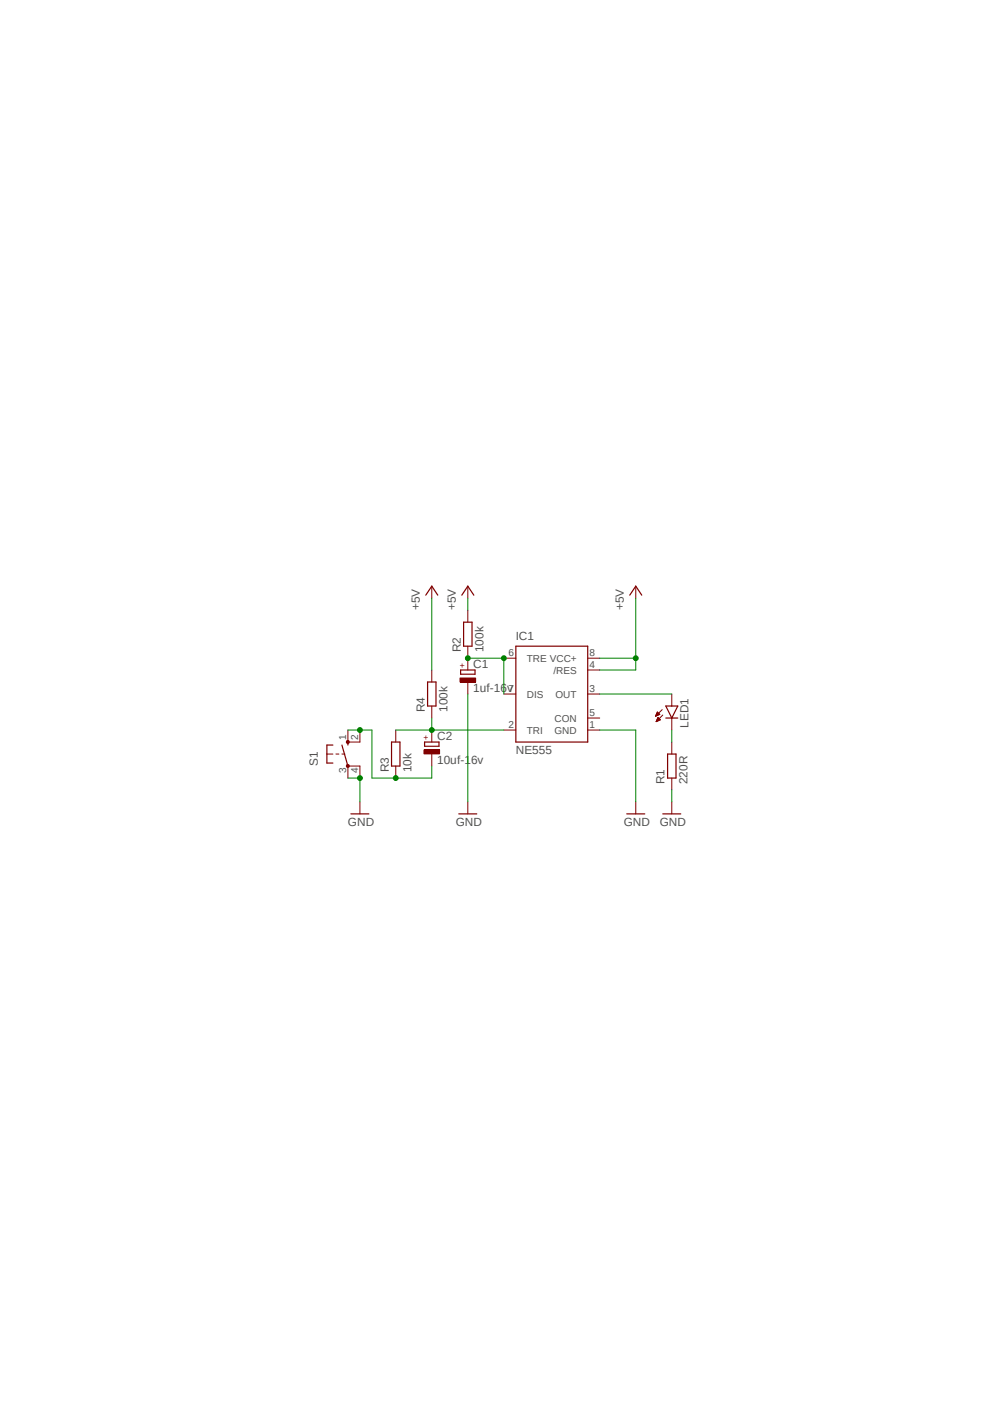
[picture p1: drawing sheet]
<svg xmlns="http://www.w3.org/2000/svg" width="210mm" height="297mm" viewBox="0 0 210 297" stroke-linecap="round" stroke-linejoin="round" font-family="sans-serif">
<path d="M64.6 121.7l81.6 53.7M146.2 121.7l-81.6 53.7" fill="none" stroke="#fff" stroke-width=".21"/>
<path d="M97.7 125.9l1.2-1.9 1.3 1.9M98 131.6h1.8v5.1h-1.8zM109.1 136.7h15.2v20.3h-15.2zM133.2 125.9l1.3-1.9 1.2 1.9M97.4 141.7h3.1v.9h-3.1zM140.8 149.4h2.5l-1.2 2.5zM140.8 151.9h2.5M141.2 159.5h1.8v5.1h-1.8zM132.5 172.2h3.9M140.2 172.2h3.8" fill="none" stroke="#800000" stroke-width=".25"/>
<g fill="none" stroke="#800000" stroke-width=".21">
<path d="M98.9 124v2.5M98.9 129.1v2.5M98.9 136.7v2.5M106.6 139.2h2.5M124.3 139.2h2.5M134.5 124v2.5M106.6 146.8h2.5M106.6 154.4h2.5M124.3 146.8h2.5M124.3 154.4h2.5M124.3 151.9h2.5M124.3 141.7h2.5"/>
<path d="M138.6 151.5h.2M138.7 151.3h.3M138.7 151.3h.5M138.8 151.2h.6M138.8 152.6h.1M138.8 151.1h.7M138.8 152.5h.3M138.9 151h.5M138.9 152.4h.4M138.9 150.9h.4M138.9 152.3h.6M138.9 150.8h.3"/>
<path d="M138.9 152.2h.7M139 150.7h.1M139 152.1h.5M139 150.6l.5 .5-.9 .4zM139 152.1h.4M139.1 151.9h.2M139.1 152h.3M139.1 151.8h.1M139.1 151.8l-.3 .9M139.1 151.8l.6 .5-.9 .4M140 150.1l-1.4 1.4M140.2 151.3l-1.4 1.4"/>
<path d="M142.1 146.8v2.6M142.1 151.9v2.5M142.1 157v2.5M134.5 169.6v2.6M142.1 164.6v2.5M142.1 169.6v2.6"/>
</g>
<path d="M97.3 143.4h3.3v.9h-3.3z" fill-rule="evenodd" fill="#800000"/>
<path d="M98.9 139.2v2.5M97.3 143.4h3.3v.9h-3.3zM98.9 144.3v2.5" fill="none" stroke="#800000" stroke-width=".21"/>
<path d="M89.8 157h3v.9h-3z" fill="none" stroke="#800000" stroke-width=".25"/>
<path d="M89.7 158.6h3.3v.9h-3.3z" fill-rule="evenodd" fill="#800000"/>
<g fill="none" stroke="#800000" stroke-width=".21">
<path d="M91.3 124v2.5M69.1 159.5h1.3M71 159.5h.7M72.3 159.5h.6M73.6 157h2.5M83.7 154.4v2.6M89.7 158.6h3.3v.9h-3.3zM91.3 141.7v2.6M91.3 149.4v2.5M91.3 154.4v2.6M91.3 159.5v2.6M73.6 162.1h2.5"/>
<path d="M76.1 169.6v2.6M83.7 162.1v2.5M98.9 169.6v2.6"/>
</g>
<path d="M90 125.9l1.3-1.9 1.3 1.9M70.4 157.6h-1.3v3.8h1.3M72.3 157.6l1.3 4.5M73.6 157v.6M82.8 157h1.8v5.1h-1.8zM90.4 144.3h1.8v5.1h-1.8zM74.2 172.2h3.8M97 172.2h3.8" fill="none" stroke="#800000" stroke-width=".25"/>
<path d="M73.3 161.8h.5v.5h-.5z" fill-rule="evenodd" fill="#800000"/>
<path d="M73.3 161.8h.5v.5h-.5z" fill="none" stroke="#800000" stroke-width=".21"/>
<path d="M73.3 156.7h.5v.5l-.2 .1-.3-.1z" fill-rule="evenodd" fill="#800000"/>
<path d="M73.3 156.7h.5v.5l-.2 .1-.3-.1zM73.6 154.4v2.6M76.1 154.4v2.6M73.6 162.1v2.5M76.1 162.1v2.5" fill="none" stroke="#800000" stroke-width=".21"/>
<path d="M126.8 139.2h7.7M134.5 126.5v15.2h-7.7" fill="none" stroke="#008000" stroke-width=".21"/>
<circle cx="134.4" cy="139.2" r=".51" fill="#008000"/>
<g fill="none" stroke="#008000" stroke-width=".21">
<path d="M91.3 126.5v15.2M98.9 126.5v2.6M98.9 146.8v22.8M126.8 154.4h7.7v15.2M73.6 164.6h2.5v5M142.1 167.1v2.5"/>
<circle cx="134.4" cy="139.2" r=".51"/>
</g>
<circle cx="76.1" cy="164.6" r=".51" fill="#008000"/>
<g fill="none" stroke="#008000" stroke-width=".21">
<path d="M98.9 139.2h7.7v7.6M126.8 146.8h15.3M142.1 154.4v2.6"/>
<circle cx="76.1" cy="164.6" r=".51"/>
</g>
<circle cx="106.5" cy="139.2" r=".51" fill="#008000"/>
<circle cx="106.5" cy="139.2" r=".51" fill="none" stroke="#008000" stroke-width=".21"/>
<circle cx="98.9" cy="139.2" r=".51" fill="#008000"/>
<g fill="none" stroke="#008000" stroke-width=".21">
<path d="M91.3 151.9v2.5h-7.6"/>
<circle cx="98.9" cy="139.2" r=".51"/>
</g>
<circle cx="91.3" cy="154.4" r=".51" fill="#008000"/>
<g fill="none" stroke="#008000" stroke-width=".21">
<path d="M73.6 154.4h5.1M91.3 154.4h15.3"/>
<circle cx="91.3" cy="154.4" r=".51"/>
</g>
<circle cx="76.1" cy="154.4" r=".51" fill="#008000"/>
<g fill="none" stroke="#008000" stroke-width=".21">
<path d="M78.7 154.4v10.2h12.6v-2.5"/>
<circle cx="76.1" cy="154.4" r=".51"/>
</g>
<circle cx="83.7" cy="164.6" r=".51" fill="#008000"/>
<circle cx="83.7" cy="164.6" r=".51" fill="none" stroke="#008000" stroke-width=".21"/>
<g font-size="2.5" fill="#505050">
<text x="88.8" y="129.1" transform="rotate(-90 88.8 129.1)">+5V</text>
<text x="96.4" y="129.1" transform="rotate(-90 96.4 129.1)">+5V</text>
<text x="131.9" y="129.1" transform="rotate(-90 131.9 129.1)">+5V</text>
<text x="97.5" y="138" transform="rotate(-90 97.5 138)">R2</text>
<text x="102.2" y="138" transform="rotate(-90 102.2 138)">100k</text>
<text x="109.1" y="135.4">IC1</text>
<text x="100.1" y="141.3">C1</text>
<text x="100.1" y="146.3">1uf-16v</text>
<text x="89.8" y="150.6" transform="rotate(-90 89.8 150.6)">R4</text>
<text x="94.6" y="150.6" transform="rotate(-90 94.6 150.6)">100k</text>
<text x="145.6" y="153.9" transform="rotate(-90 145.6 153.9)">LED1</text>
<text x="92.5" y="161.5">10uf-16v</text>
<text x="92.5" y="156.5">C2</text>
<text x="109.1" y="159.5">NE555</text>
<text x="67.2" y="162.1" transform="rotate(-90 67.2 162.1)">S1</text>
<text x="82.2" y="163.3" transform="rotate(-90 82.2 163.3)">R3</text>
<text x="87" y="163.3" transform="rotate(-90 87 163.3)">10k</text>
<text x="140.5" y="165.9" transform="rotate(-90 140.5 165.9)">R1</text>
<text x="145.4" y="165.9" transform="rotate(-90 145.4 165.9)">220R</text>
<text x="73.6" y="174.7">GND</text>
<text x="96.4" y="174.7">GND</text>
<text x="131.9" y="174.7">GND</text>
<text x="139.5" y="174.7">GND</text>
</g>
<g font-size="2.1" fill="#505050">
<text x="107.5" y="138.9">6</text>
<text x="111.4" y="140">TRE VCC+</text>
<text x="117.1" y="142.5">/RES</text>
<text x="124.7" y="138.9">8</text>
<text x="124.7" y="141.4">4</text>
<text x="107.5" y="146.5">7</text>
<text x="111.4" y="147.6">DIS</text>
<text x="117.5" y="147.6">OUT</text>
<text x="124.7" y="146.5">3</text>
<text x="107.5" y="154.1">2</text>
<text x="111.4" y="155.2">TRI</text>
<text x="117.3" y="155.2">GND</text>
<text x="117.3" y="152.7">CON</text>
<text x="124.7" y="154.1">1</text>
<text x="124.7" y="151.6">5</text>
<text x="73.2" y="156.6" transform="rotate(-90 73.2 156.6)">1</text>
<text x="75.7" y="156.6" transform="rotate(-90 75.7 156.6)">2</text>
<text x="73.2" y="163.6" transform="rotate(-90 73.2 163.6)">3</text>
<text x="75.7" y="163.6" transform="rotate(-90 75.7 163.6)">4</text>
</g>
<g font-size="1.8" fill="#800000">
<text x="98.3" y="141.4" transform="rotate(-90 98.3 141.4)">+</text>
<text x="90.7" y="156.5" transform="rotate(-90 90.7 156.5)">+</text>
</g>
</svg>
